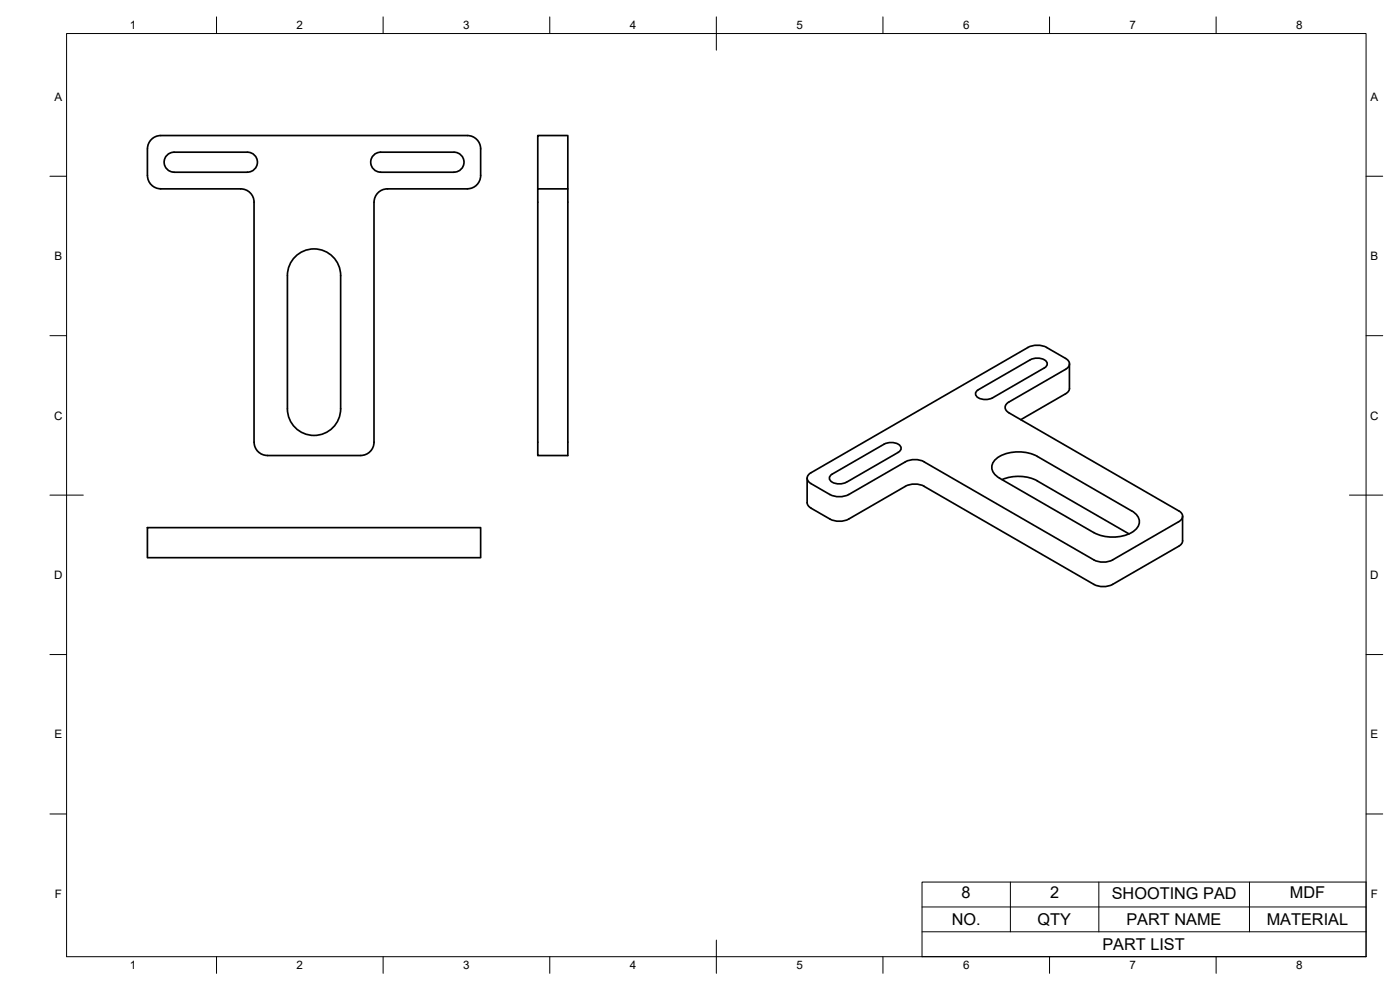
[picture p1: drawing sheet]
<svg xmlns="http://www.w3.org/2000/svg" width="420mm" height="297mm" viewBox="0 0 420 297" stroke-linecap="round" stroke-linejoin="round" font-family="sans-serif">
<!-- layer: Visible -->
<g fill="none" stroke="#000" stroke-width=".51">
<path d="M52.2 51.7h22.1M52.2 51.7a3 3 0 0 1-2.9-3 3 3 0 0 1 2.9-3h22.1a3 3 0 0 1 3 3 3 3 0 0 1-3 3M114.2 51.7h22M114.2 51.7a3 3 0 0 1-2.9-3 3 3 0 0 1 2.9-3h22a3 3 0 0 1 3.1 3 3 3 0 0 1-3 3M116.2 56.7l24.1-.1a4 4 0 0 0 4-3.9v-8a4 4 0 0 0-4-4h-92.1a4 4 0 0 0-3.9 4l-.1 8a4 4 0 0 0 4 3.9l24 .1a4 4 0 0 1 4 4M116.3 56.7a4 4 0 0 0-4 4M161.4 40.7h9v16h-9zM161.4 56.7v80h9v-80M76.2 60.7l.1 72a4 4 0 0 0 4 4M88.6 77a8 8 0 0 1 8.7-1.7 8 8 0 0 1 4.9 7.4v40a8 8 0 0 1-8 7.9 8 8 0 0 1-7.9-7.9v-40a8 8 0 0 1 2.3-5.7zM112.2 60.7v72a4 4 0 0 1-3.9 4M293.6 116.9a1.39 1.39 0 0 0-.8 1.6 1.39 1.39 0 0 0 1.4 1.1l1.9 .3 1.8-.5 15.5-9a1.39 1.39 0 0 0 .9-1.6 1.39 1.39 0 0 0-1.4-1.1l-1.9-.2-1.8 .5-15.6 8.9"/>
<path d="M321 109.2v7.3l-.5 1.1-14.2 8.3M80.2 136.7h28M298.5 138.1a11.6 11.6 0 0 1 12.8-1.2l28.3 16.4a3.5 3.5 0 0 1 2.3 3.2 3.5 3.5 0 0 1-2.3 3.3 12.5 12.5 0 0 1-11.3 0l-28.3-16.3a3.3 3.3 0 0 1-1.5-5.4zM302.8 120.6l17-9.8a1.73 1.73 0 0 0 1.2-1.6 1.73 1.73 0 0 0-1.2-1.7l-5.7-3.2a6.2 6.2 0 0 0-5.6 0l-65.1 37.5M302.8 120.6a1.73 1.73 0 0 0-1.1 1.6 1.73 1.73 0 0 0 1.1 1.7l50.9 29.4a1.72 1.72 0 0 1 1.2 1.6 1.72 1.72 0 0 1-1.2 1.6l-19.8 11.5a6.2 6.2 0 0 1-5.6 0l-51-29.4a6.1 6.1 0 0 0-5.6 0l-17 9.8M44.2 158.3h100.1v9h-100.1zM242.2 143.5v7.3l.2 .7 1 .9 5.7 3.3a6.2 6.2 0 0 0 5.6 0l17-9.8a6.2 6.2 0 0 1 5.7 0l50.9 29.4a6.2 6.2 0 0 0 5.6 0l19.8-11.4M243.4 141.8a1.73 1.73 0 0 0-1.2 1.7 1.73 1.73 0 0 0 1.2 1.6l5.7 3.3M249.1 148.4a6.3 6.3 0 0 0 5.6 0M254 144.7a4.1 4.1 0 0 1-5-.8 1.3 1.3 0 0 1 .8-1.7l15.5-8.9a4.1 4.1 0 0 1 5 .8 1.3 1.3 0 0 1-.7 1.6l-15.6 9M300.7 143.9a12.7 12.7 0 0 1 10.6 .4l27.5 15.9M354.9 154.9v7.4"/>
<path d="M354.9 162.3l-.4 1-.8 .6"/>
</g>
<!-- layer: BORDER -->
<g fill="none" stroke="#000" stroke-width=".3">
<path d="M20 10.1h390v276.9h-390zM65 5.1v5M115 5.1v5M165 5.1v5M215 5.1v10M265 5.1v5M315 5.1v5M365 5.1v5M15 52.9h5M410 52.9h5M15 100.7h5M410 100.7h5"/>
<path d="M15 148.6h10M405 148.6h10M15 196.4h5M410 196.4h5M15 244.2h5M410 244.2h5M65 287v5M115 287v5M165 287v5M215 282.1v9.9M265 287v5M315 287v5"/>
<path d="M365 287v5"/>
</g>
<!-- layer: Custom Tables -->
<path d="M276.7 264.7h133.3v22.3h-133.3zM276.7 279.6h133.3M276.7 272.1h133.3M303.2 264.7v14.9M329.8 264.7v14.9M375 264.7v14.9" fill="none" stroke="#000" stroke-width=".3"/>
<g font-size="4.9">
<text x="288.6" y="269.6">8</text>
<text x="315.2" y="269.6">2</text>
<text x="333.7" y="269.6">SHOOTING PAD</text>
<text x="387.1" y="269.5">MDF</text>
<text x="285.6" y="277.6">NO.</text>
<text x="311.4" y="277.5">QTY</text>
<text x="338.1" y="277.6">PART NAME</text>
<text x="380.2" y="277.6">MATERIAL</text>
<text x="330.8" y="285.1">PART LIST</text>
</g>
<g font-size="3.5">
<text x="39" y="8.8">1</text>
<text x="89" y="8.8">2</text>
<text x="139" y="8.8">3</text>
<text x="189" y="8.8">4</text>
<text x="239" y="8.8">5</text>
<text x="289" y="8.8">6</text>
<text x="339" y="8.8">7</text>
<text x="389" y="8.8">8</text>
<text x="16.3" y="30.2">A</text>
<text x="411.3" y="30.2">A</text>
<text x="16.3" y="78">B</text>
<text x="411.3" y="78">B</text>
<text x="16.2" y="125.9">C</text>
<text x="411.2" y="125.9">C</text>
<text x="16.2" y="173.7">D</text>
<text x="411.2" y="173.7">D</text>
<text x="16.3" y="221.6">E</text>
<text x="411.3" y="221.6">E</text>
<text x="16.4" y="269.4">F</text>
<text x="411.4" y="269.4">F</text>
<text x="39" y="290.8">1</text>
<text x="89" y="290.8">2</text>
<text x="139" y="290.8">3</text>
<text x="189" y="290.8">4</text>
<text x="239" y="290.8">5</text>
<text x="289" y="290.8">6</text>
<text x="339" y="290.8">7</text>
<text x="389" y="290.8">8</text>
</g>
</svg>
